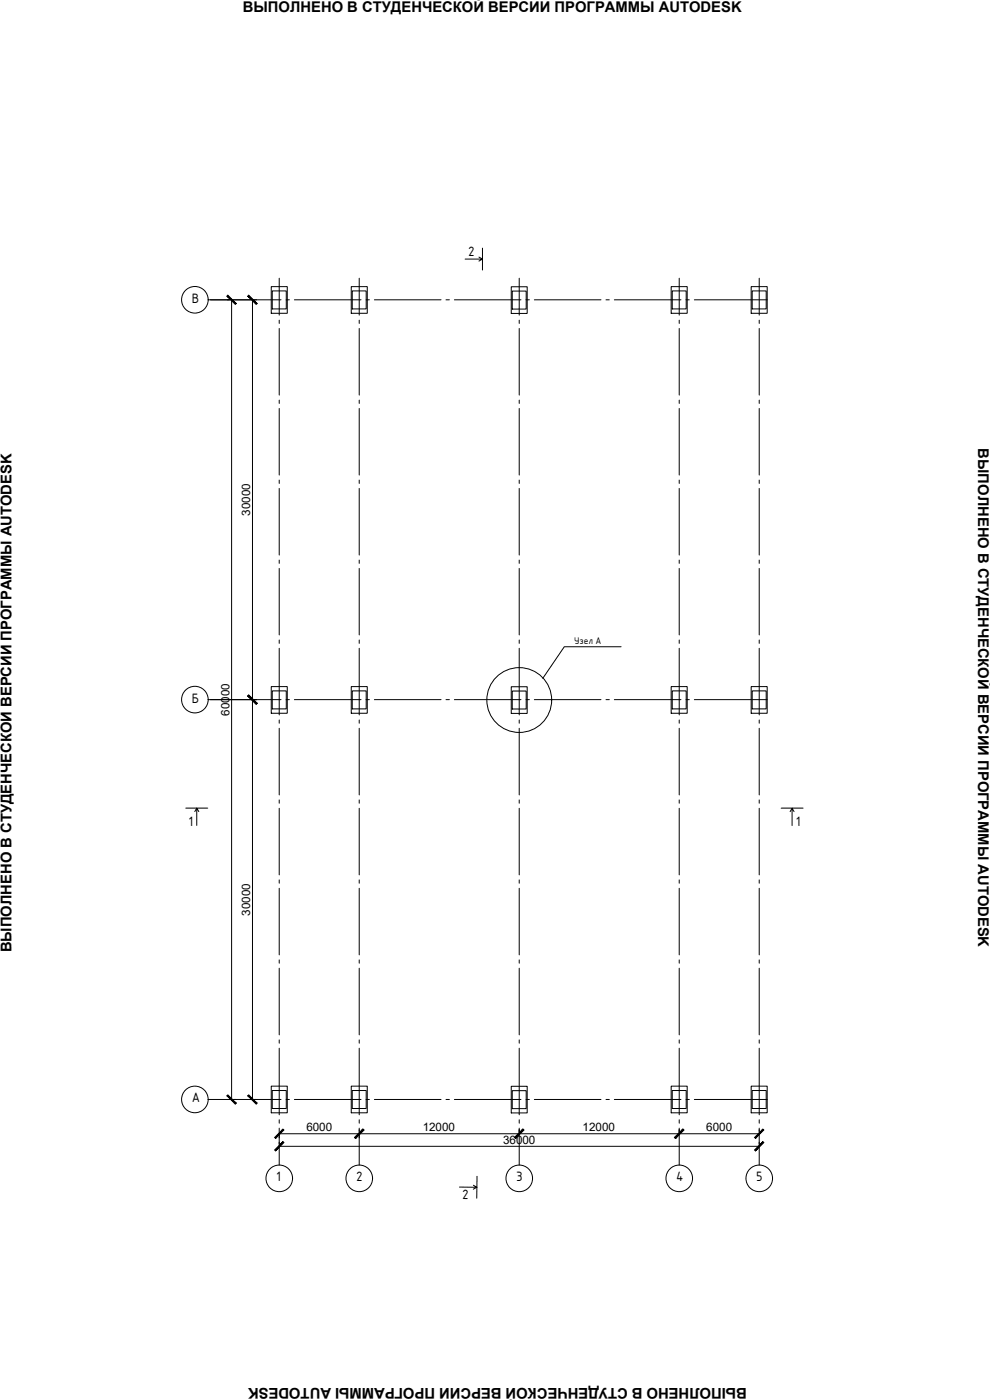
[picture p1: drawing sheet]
<svg xmlns="http://www.w3.org/2000/svg" width="297mm" height="420mm" viewBox="0 0 297 420" stroke-linecap="round" stroke-linejoin="round" font-family="sans-serif">
<!-- layer: 0 -->
<g fill="none" stroke="#000" stroke-width=".3">
<path d="M81.4 86h4.8v8h-4.8zM81.7 87.3h4.2v5.4h-4.2zM105.4 86h4.8v8h-4.8zM105.7 87.3h4.2v5.4h-4.2zM153.4 86.1h4.8v8h-4.8zM153.7 87.4h4.2v5.4h-4.2zM201.4 86h4.8v8h-4.8zM201.7 87.3h4.2v5.4h-4.2zM225.4 86h4.8v8h-4.8zM225.7 87.3h4.2v5.4h-4.2zM81.4 206.1h4.8v8h-4.8zM81.7 207.3h4.2v5.4h-4.2z"/>
<path d="M105.4 206.1h4.8v8h-4.8zM105.7 207.3h4.2v5.4h-4.2zM153.4 206.1h4.8v8h-4.8zM153.7 207.4h4.2v5.4h-4.2zM201.4 206.1h4.8v8h-4.8zM201.7 207.3h4.2v5.4h-4.2zM225.4 206.1h4.8v8h-4.8zM225.7 207.3h4.2v5.4h-4.2zM81.4 326h4.8v8h-4.8zM81.7 327.3h4.2v5.4h-4.2zM105.4 326h4.8v8h-4.8zM105.7 327.3h4.2v5.4h-4.2z"/>
<path d="M153.4 326h4.8v8h-4.8zM153.7 327.3h4.2v5.4h-4.2zM201.4 326h4.8v8h-4.8zM201.7 327.3h4.2v5.4h-4.2zM225.4 326h4.8v8h-4.8zM225.7 327.3h4.2v5.4h-4.2z"/>
<circle cx="155.8" cy="210.1" r="9.7"/>
</g>
<path d="M186.4 194.1h-17.1l-6.4 9.5" fill="none" stroke="#000" stroke-width=".3"/>
<!-- layer: osi -->
<g fill="none" stroke="#000" stroke-width=".3">
<path d="M139.6 77.7h5.1l-1 .7M143.7 77.2l1 .5M144.8 74.5v6.5M62.5 90h21.8M69.5 90v240M75.8 90v240M83.8 83.5v11.1M83.8 96.1v1M83.8 98.6v20M85.8 90h1M88.3 90h20M107.8 83.5v11.1"/>
<path d="M107.8 96.1v1M107.8 98.6v20M109.8 90h1M112.3 90h20M133.8 90h1M136.3 90h20M155.8 83.5v11.1M155.8 96.1v1M155.8 98.6v20M157.8 90h1M160.3 90h20M181.8 90h1"/>
<path d="M184.3 90h20M203.8 83.5v11.1M203.8 96.1v1M203.8 98.6v20M205.8 90h1M208.3 90h21.9M227.8 83.5v11.1M227.8 96.1v1M227.8 98.6v20M83.8 120.1v1M83.8 122.6v20M107.8 120.1v1"/>
<path d="M107.8 122.6v20M155.8 120.1v1M155.8 122.6v20M203.8 120.1v1M203.8 122.6v20M227.8 120.1v1M227.8 122.6v20M83.8 144.1v1M83.8 146.6v20M107.8 144.1v1M107.8 146.6v20M155.8 144.1v1"/>
<path d="M155.8 146.6v20M203.8 144.1v1M203.8 146.6v20M227.8 144.1v1M227.8 146.6v20M83.8 168.1v1M83.8 170.6v20M107.8 168.1v1M107.8 170.6v20M155.8 168.1v1M155.8 170.6v20M203.8 168.1v1"/>
<path d="M203.8 170.6v20M227.8 168.1v1M227.8 170.6v20M83.8 192.1v1M83.8 194.6v20M107.8 192.1v1M107.8 194.6v20M155.8 192.1v1M155.8 194.6v20M203.8 192.1v1M203.8 194.6v20M227.8 192.1v1"/>
<path d="M227.8 194.6v20M62.5 210h21.8M83.8 216.1v1M83.8 218.6v20M85.8 210h1M88.3 210h20M107.8 216.1v1M107.8 218.6v20M109.8 210h1M112.3 210h20M133.8 210h1M136.3 210h20"/>
<path d="M155.8 216.1v1M155.8 218.6v20M157.8 210h1M160.3 210h20M181.8 210h1M184.3 210h20M203.8 216.1v1M203.8 218.6v20M205.8 210h1M208.3 210h21.9M227.8 216.1v1M227.8 218.6v20"/>
<path d="M55.8 242.5h6.5M59 242.5l-.6 1.1M59.6 243.6l-.6-1.1v5.2M83.8 240.1v1M83.8 242.6v20M107.8 240.1v1M107.8 242.6v20M155.8 240.1v1M155.8 242.6v20M203.8 240.1v1M203.8 242.6v20M227.8 240.1v1"/>
<path d="M227.8 242.6v20M234.4 242.5h6.6M237.7 242.5l-.6 1.1M238.3 243.6l-.6-1.1v5.3M83.8 264.1v1M83.8 266.6v20M107.8 264.1v1M107.8 266.6v20M155.8 264.1v1M155.8 266.6v20M203.8 264.1v1M203.8 266.6v20"/>
<path d="M227.8 264.1v1M227.8 266.6v20M83.8 288.1v1M83.8 290.6v20M107.8 288.1v1M107.8 290.6v20M155.8 288.1v1M155.8 290.6v20M203.8 288.1v1M203.8 290.6v20M227.8 288.1v1M227.8 290.6v20"/>
<path d="M83.8 312.1v1M83.8 314.6v20M107.8 312.1v1M107.8 314.6v20M155.8 312.1v1M155.8 314.6v20M203.8 312.1v1M203.8 314.6v20M227.8 312.1v1M227.8 314.6v20M62.5 330h21.8M83.8 336.1v1"/>
<path d="M83.8 338.6v11.1M85.8 330h1M88.3 330h20M107.8 336.1v1M107.8 338.6v11.1M109.8 330h1M112.3 330h20M133.8 330h1M136.3 330h20M155.8 336.1v1M155.8 338.6v11.1M157.8 330h1"/>
<path d="M160.3 330h20M181.8 330h1M184.3 330h20M203.8 336.1v1M203.8 338.6v11.1M205.8 330h1M208.3 330h21.9M227.8 336.1v1M227.8 338.6v11.1M83.8 340.3h144M83.8 344h144M142 355.7l1.1 .6h-5.2"/>
<path d="M143.1 356.3l-1.1 .6M143.1 353l-.1 6.6"/>
<circle cx="58.5" cy="90" r="4"/>
<circle cx="58.5" cy="210" r="4"/>
<circle cx="58.5" cy="330" r="4"/>
<circle cx="83.8" cy="353.6" r="4"/>
<circle cx="107.8" cy="353.6" r="4"/>
<circle cx="155.8" cy="353.6" r="4"/>
<circle cx="203.8" cy="353.6" r="4"/>
<circle cx="227.8" cy="353.6" r="4"/>
</g>
<!-- layer: 0 -->
<g fill="#000" stroke="#000" stroke-width=".3">
<path d="M68.1 88.9l2.5 2.5 .3-.3zM68.4 88.6l2.5 2.5-2.8-2.2z"/>
<path d="M74.4 88.9l2.5 2.5 .2-.3zM74.4 88.9l.2-.3 2.5 2.5z"/>
<path d="M74.4 208.9l2.7 2.2-2.5-2.5zM74.4 208.9l2.7 2.2-.2 .2z"/>
<path d="M74.4 208.9l2.5 2.4 .2-.2zM74.4 208.9l.2-.3 2.5 2.5z"/>
<path d="M68.1 328.8l2.8 2.3-2.5-2.5zM68.1 328.8l2.8 2.3-.3 .3z"/>
<path d="M74.4 328.8l2.7 2.3-2.5-2.5zM74.4 328.8l2.7 2.3-.2 .3z"/>
<path d="M84.9 338.9l-2.2 2.7 2.5-2.5zM84.9 338.9l-2.2 2.7-.3-.2z"/>
<path d="M108.9 338.9l-2.2 2.7 2.5-2.5zM108.9 338.9l-2.2 2.7-.3-.2z"/>
<path d="M156.9 338.9l-2.2 2.7 2.5-2.5zM156.9 338.9l-2.2 2.7-.3-.2z"/>
<path d="M204.9 338.9l-2.2 2.7 2.5-2.5zM202.4 341.4l2.5-2.5-2.2 2.7z"/>
<path d="M84.9 342.6l-2.2 2.8 2.5-2.5zM84.9 342.6l-2.2 2.8-.3-.3z"/>
<path d="M106.4 341.4l.3 .2 2.2-2.7zM108.9 338.9l.3 .2-2.5 2.5z"/>
<path d="M154.4 341.4l.3 .2 2.2-2.7zM156.9 338.9l.3 .2-2.5 2.5z"/>
<path d="M202.4 341.4l.3 .2 2.2-2.7zM204.9 338.9l.3 .2-2.5 2.5z"/>
<path d="M226.4 341.4l.3 .2 2.2-2.7zM228.9 338.9l.3 .2-2.5 2.5z"/>
<path d="M226.4 345.1l.3 .3 2.2-2.8zM228.9 342.6l.3 .3-2.5 2.5z"/>
</g>
<g font-size="4.4">
<text x="72.9" y="3.7">ВЫПОЛНЕНО В СТУДЕНЧЕСКОЙ ВЕРСИИ ПРОГРАММЫ AUTODESK</text>
<text x="293.5" y="134.6" transform="rotate(90 293.5 134.6)">ВЫПОЛНЕНО В СТУДЕНЧЕСКОЙ ВЕРСИИ ПРОГРАММЫ AUTODESK</text>
<text x="3.5" y="285.8" transform="rotate(-90 3.5 285.8)">ВЫПОЛНЕНО В СТУДЕНЧЕСКОЙ ВЕРСИИ ПРОГРАММЫ AUTODESK</text>
<text x="224.1" y="416.7" transform="rotate(-180 224.1 416.7)">ВЫПОЛНЕНО В СТУДЕНЧЕСКОЙ ВЕРСИИ ПРОГРАММЫ AUTODESK</text>
</g>
<g font-size="3.9">
<text x="140.4" y="76.9">2</text>
<text x="57.6" y="90.8">В</text>
<text x="57.6" y="210.9">Б</text>
<text x="56.5" y="247.9">1</text>
<text x="238.8" y="247.9">1</text>
<text x="57.6" y="330.9">А</text>
<text x="82.9" y="354.5">1</text>
<text x="106.9" y="354.5">2</text>
<text x="138.7" y="359.9" transform="rotate(1 138.7 359.9)">2</text>
<text x="154.9" y="354.5">3</text>
<text x="202.9" y="354.5">4</text>
<text x="226.9" y="354.5">5</text>
</g>
<g font-size="3.5">
<text x="75.1" y="154.8" transform="rotate(-90 75.1 154.8)">30000</text>
<text x="68.8" y="214.8" transform="rotate(-90 68.8 214.8)">60000</text>
<text x="75.1" y="274.8" transform="rotate(-90 75.1 274.8)">30000</text>
<text x="91.9" y="339.6">6000</text>
<text x="126.8" y="339.6">12000</text>
<text x="174.8" y="339.6">12000</text>
<text x="211.9" y="339.6">6000</text>
<text x="150.9" y="343.3">36000</text>
</g>
<text font-size="2.8" x="172.3" y="193.4">Узел А</text>
</svg>
